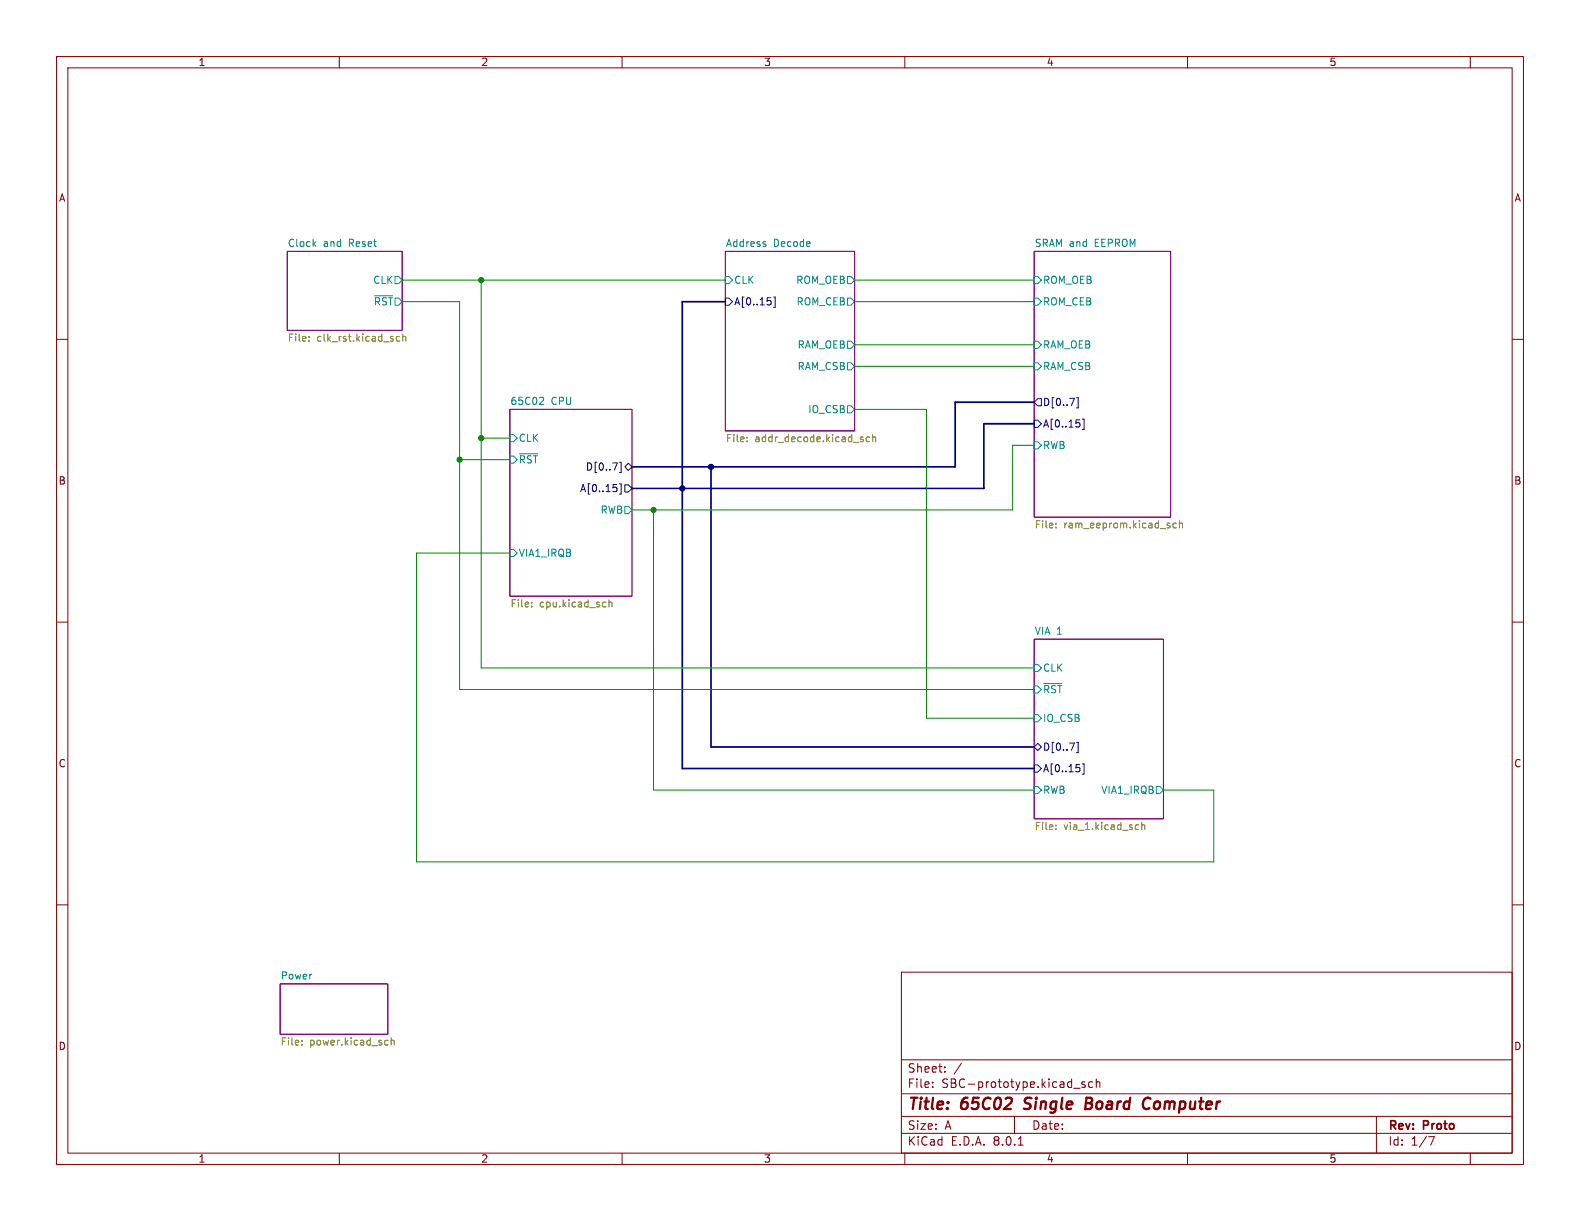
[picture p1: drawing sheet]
<svg xmlns="http://www.w3.org/2000/svg" width="279mm" height="216mm" viewBox="0 0 279 216" stroke-linecap="round" stroke-linejoin="round" font-family="sans-serif">
<g fill="none" stroke="#840000" stroke-width=".18">
<path d="M10 10h259.4v195.9h-259.4zM12 12h255.4v191.9h-255.4zM60 10v2M110 10v2M160 10v2M210 10v2M260 10v2M10 60h2M267.4 60h2M10 110h2M267.4 110h2M10 160h2"/>
<path d="M267.4 160h2M159.4 171.9h108v32h-108zM159.4 197.4h108M159.4 193.4h108M159.4 187.4h108M164.9 192.1v.2M164.9 191.4v.1M167.1 189.4v.2M167.1 188.7v.1M170 188l-1.3 1.9M179.4 197.4v3M189.9 192.4h1.1"/>
<path d="M191.9 191.4l-.4-.1-.2 .2 .1 .2 .5 .2v.3h-.6M193.2 191.4l-.4-.1-.3 .3v.4l.1 .2h.6M193.9 191.4l.2-.1 .3 .1 .1 .9M193.9 190.8v1.5M243.4 197.4v6.5M60 203.9v2M110 203.9v2M159.4 200.4h108M160 203.9v2M180.1 202.5h.8M210 203.9v2M252.6 201h1l-.6 1.5"/>
<path d="M260 203.9v2"/>
</g>
<path d="M181 196l.3 .1M181.4 194.3l-.2 .2 .1 .4M192 195.1h.7M192.7 195.1l.3 .1M192.8 194.1h-.7l-.2 2 1-.1M192.9 195l-.2 .1M202.6 194.2a.67 .67 0 0 1 .8 .1M203.2 195.9l-.4 .2" fill="none" stroke="#840000" stroke-width=".4"/>
<path d="M50.8 44.5h20.3v13.9h-20.3zM128.3 44.5h22.8v31.7h-22.8zM182.9 44.5h24.1v46.9h-24.1zM90.2 72.4h21.6v33h-21.6zM182.9 113h22.8v31.8h-22.8zM49.5 174h19.1v8.9h-19.1z" fill="none" stroke="#840084" stroke-width=".18"/>
<g fill="none" stroke="#008484" stroke-width=".18">
<path d="M55.5 43.1l.4 .5M55.9 42.7l-.5 .5M66.2 52.3h3.2M69.8 48.9h.7l.6 .6-.6 .7h-.7zM128.3 48.9h.6l.6 .6-.6 .7h-.6zM135.3 43.2l.1 .1-.1 .3M135.3 42.7l.1 .1M149.9 48.9h.6l.6 .6-.6 .7h-.6zM149.9 52.7h.6l.6 .6-.6 .7h-.6zM182.9 52.7h.6l.6 .6-.6 .7h-.6zM182.9 48.9h.6l.6 .6-.6 .7h-.6zM90.2 76.8h.6l.6 .7-.6 .6h-.6z"/>
<path d="M95.9 70.2l.2 .3v.3l-.7 .7h.7M149.9 71.8h.6l.6 .6-.6 .6h-.6zM149.9 64.1h.6l.6 .7-.6 .6h-.6zM149.9 60.3h.6l.6 .7-.6 .6h-.6zM182.9 64.1h.6l.6 .7-.6 .6h-.6zM182.9 60.3h.6l.6 .7-.6 .6h-.6zM182.9 78.1h.6l.6 .6-.6 .7h-.6zM90.2 97.2h.6l.6 .6-.6 .6h-.6zM90.2 80.6h.6l.6 .7-.6 .6h-.6zM91.9 80.2h3.2M110.5 89.5h.6l.7 .7-.7 .6h-.6zM182.9 117.5h.6l.6 .6-.6 .6h-.6z"/>
<path d="M182.9 126.4h.6l.6 .6-.6 .6h-.6zM182.9 139.1h.6l.6 .6-.6 .6h-.6zM182.9 121.3h.6l.6 .6-.6 .7h-.6zM184.6 120.9h3.2M204.5 139.1h.6l.6 .6-.6 .6h-.6z"/>
</g>
<g fill="none" stroke="#000084" stroke-width=".18">
<path d="M128.3 52.7h.6l.6 .6-.6 .7h-.6zM136.3 53.3v.5M136.8 52.5h.3v1.8h-.3M182.9 74.3h.6l.6 .6-.6 .7h-.6zM183.5 70.5h.6v1.3h-.6l-.6-.7zM190.4 70.3h.3v1.8h-.3M190.9 74.8v.6M191.4 74.1h.3v1.8h-.3M109.1 86.3v.5M109.5 85.5h.3v1.9h-.3M109.5 81.7h.3v1.9h-.3M110.5 85.7h.6l.7 .7-.7 .6h-.6z"/>
<path d="M110.5 82.6l.6-.7 .7 .7-.7 .6zM182.9 135.3h.6l.6 .6-.6 .6h-.6zM182.9 132.1l.6-.7 .6 .7-.6 .6zM190.4 131.3h.3v1.8h-.3M190.9 135.8v.5M191.4 135.1h.3v1.8h-.3"/>
</g>
<g fill="none" stroke="#848400" stroke-width=".18">
<path d="M54.6 59.5v.2M70.7 59.5h-.4l-.2 .2 .1 .6h.5M71.2 59.6l.2-.1h.3l.1 .8M71.2 59.1v1.2M54.6 60.2v.1M132.1 78v.1M132.1 77.3v.1M152.6 77.7v.3M153.8 77.3h-.4l-.2 .2 .1 .5h.5M154.3 77.4l.2-.1h.3l.1 .8M154.3 76.8v1.3M186.7 93.2v.1"/>
<path d="M186.7 92.6v.1M208 92.6l-.3-.1-.3 .2 .1 .6h.5M208.6 92.6l.1-.1 .3 .1 .1 .7M208.6 92.1v1.2M94 107.2v.1M94 106.5v.2M107 106.5h.1M107.1 107.3h-.1M107.7 106v1.3M107.7 106.6l.2-.1h.3v.8M186.7 145.9v.1M186.7 146.6v.1"/>
<path d="M201 145.8l.4 .1M201.4 146.6l-.4 .1M201.9 146l.2-.2 .3 .1 .1 .8M201.9 145.4v1.3M53.4 184.7v.1M53.4 184v.1M68.3 183.9l.3 .1M68.6 184.7l-.3 .1M69.2 184.1l.1-.2 .3 .1 .1 .8M69.2 183.5v1.3"/>
</g>
<path d="M128.3 53.3h-7.7v82.6h62.3M182.9 74.9h-8.9v11.5h-62.2M182.9 71.1h-14v11.5h-57.1M125.7 82.6v49.5h57.2" fill="none" stroke="#000084" stroke-width=".3"/>
<g fill="none" stroke="#008400" stroke-width=".18">
<path d="M71.1 53.3h10.2v68.6h101.6M71.1 49.5h57.2M85.1 49.5v68.6h97.8M151.1 53.3h31.8M151.1 49.5h31.8M85.1 77.5h5.1M151.1 72.4h12.7v54.6h19.1M151.1 61h31.8M151.1 64.8h31.8M182.9 78.7h-3.8v11.5h-67.3M81.3 81.3h8.9M90.2 97.8h-16.5v54.6h140.9v-12.7h-8.9"/>
<path d="M115.6 90.2v49.5h67.3"/>
</g>
<g fill="#008400" stroke="#008400" stroke-width=".18">
<circle cx="85.1" cy="77.5" r=".46"/>
<circle cx="115.6" cy="90.2" r=".46"/>
<circle cx="81.3" cy="81.3" r=".46"/>
<circle cx="85.1" cy="49.5" r=".46"/>
</g>
<g fill="#000084" stroke="#000084" stroke-width=".18">
<circle cx="120.6" cy="86.4" r=".46"/>
<circle cx="125.7" cy="82.6" r=".46"/>
</g>
<g font-size="2.8" fill="#840000">
<text x="160.4" y="196.8">Title:</text>
<text x="170.1" y="196.8">65C02</text>
<text x="182" y="196.8">Single</text>
<text x="193.6" y="196.8">Board</text>
<text x="204.6" y="196.8">Computer</text>
</g>
<g font-size="2.1" fill="#840000">
<text x="160.4" y="189.9">Sheet:</text>
<text x="160.4" y="192.6">File:</text>
<text x="166.5" y="192.6">SBC-prototype.kicad_sch</text>
<text x="160.4" y="202.8">KiCad</text>
<text x="160.4" y="200">Size:</text>
<text x="167.1" y="200">A</text>
<text x="168.1" y="202.8">E.D.A.</text>
<text x="175.7" y="202.8">8.0.1</text>
<text x="182.4" y="200">Date:</text>
<text x="245.4" y="200.2">Rev:</text>
<text x="245.4" y="202.8">Id:</text>
<text x="249.5" y="202.8">1/7</text>
<text x="251.8" y="200.2">Proto</text>
</g>
<g font-size="1.8" fill="#840000">
<text x="35" y="11.9">1</text>
<text x="85" y="11.9">2</text>
<text x="135" y="11.9">3</text>
<text x="185" y="11.9">4</text>
<text x="235" y="11.9">5</text>
<text x="10.3" y="35.9">A</text>
<text x="267.7" y="35.9">A</text>
<text x="10.3" y="85.9">B</text>
<text x="267.7" y="85.9">B</text>
<text x="10.3" y="135.9">C</text>
<text x="267.7" y="135.9">C</text>
<text x="10.3" y="185.9">D</text>
<text x="267.7" y="185.9">D</text>
<text x="35" y="205.8">1</text>
<text x="85" y="205.8">2</text>
<text x="135" y="205.8">3</text>
<text x="185" y="205.8">4</text>
<text x="235" y="205.8">5</text>
</g>
<g font-size="1.8" fill="#008484">
<text x="50.8" y="43.7">Clock</text>
<text x="57.2" y="43.7">and</text>
<text x="61.8" y="43.7">Reset</text>
<text x="128.3" y="43.7">Address</text>
<text x="136.8" y="43.7">Decode</text>
<text x="182.9" y="43.7">SRAM and</text>
<text x="193.7" y="43.7">EEPROM</text>
<text x="65.9" y="50.4">CLK</text>
<text x="129.7" y="50.4">CLK</text>
<text x="140.7" y="50.4">ROM_OEB</text>
<text x="184.3" y="50.4">ROM_OEB</text>
<text x="66" y="54.2">~{RST}</text>
<text x="140.8" y="54.2">ROM_CEB</text>
<text x="184.3" y="54.2">ROM_CEB</text>
<text x="140.9" y="65.6">RAM_CSB</text>
<text x="140.9" y="61.8">RAM_OEB</text>
<text x="184.3" y="65.6">RAM_CSB</text>
<text x="184.3" y="61.8">RAM_OEB</text>
<text x="90.2" y="71.7">65C02</text>
<text x="97.4" y="71.7">CPU</text>
<text x="142.8" y="73.3">IO_CSB</text>
<text x="91.6" y="78.3">CLK</text>
<text x="91.6" y="82.1">~{RST}</text>
<text x="184.3" y="79.6">RWB</text>
<text x="106.1" y="91">RWB</text>
<text x="91.6" y="98.7">VIA1_IRQB</text>
<text x="182.9" y="112.3">VIA 1</text>
<text x="184.3" y="119">CLK</text>
<text x="184.3" y="122.8">~{RST}</text>
<text x="184.3" y="127.9">IO_CSB</text>
<text x="184.3" y="140.6">RWB</text>
<text x="194.6" y="140.6">VIA1_IRQB</text>
<text x="49.5" y="173.3">Power</text>
</g>
<g font-size="1.8" fill="#000084">
<text x="129.7" y="54.2">A[0..15]</text>
<text x="184.3" y="72">D[0..7]</text>
<text x="184.3" y="75.8">A[0..15]</text>
<text x="103.5" y="83.4">D[0..7]</text>
<text x="102.5" y="87.2">A[0..15]</text>
<text x="184.3" y="136.8">A[0..15]</text>
<text x="184.3" y="132.9">D[0..7]</text>
</g>
<g font-size="1.8" fill="#848400">
<text x="50.8" y="60.7">File:</text>
<text x="56" y="60.7">clk_rst.kicad_sch</text>
<text x="128.3" y="78.5">File:</text>
<text x="133.5" y="78.5">addr_decode.kicad_sch</text>
<text x="182.9" y="93.8">File:</text>
<text x="188.1" y="93.8">ram_eeprom.kicad_sch</text>
<text x="90.2" y="107.7">File:</text>
<text x="95.4" y="107.7">cpu.kicad_sch</text>
<text x="182.9" y="147.1">File:</text>
<text x="188.1" y="147.1">via_1.kicad_sch</text>
<text x="49.5" y="185.2">File:</text>
<text x="54.8" y="185.2">power.kicad_sch</text>
</g>
</svg>
